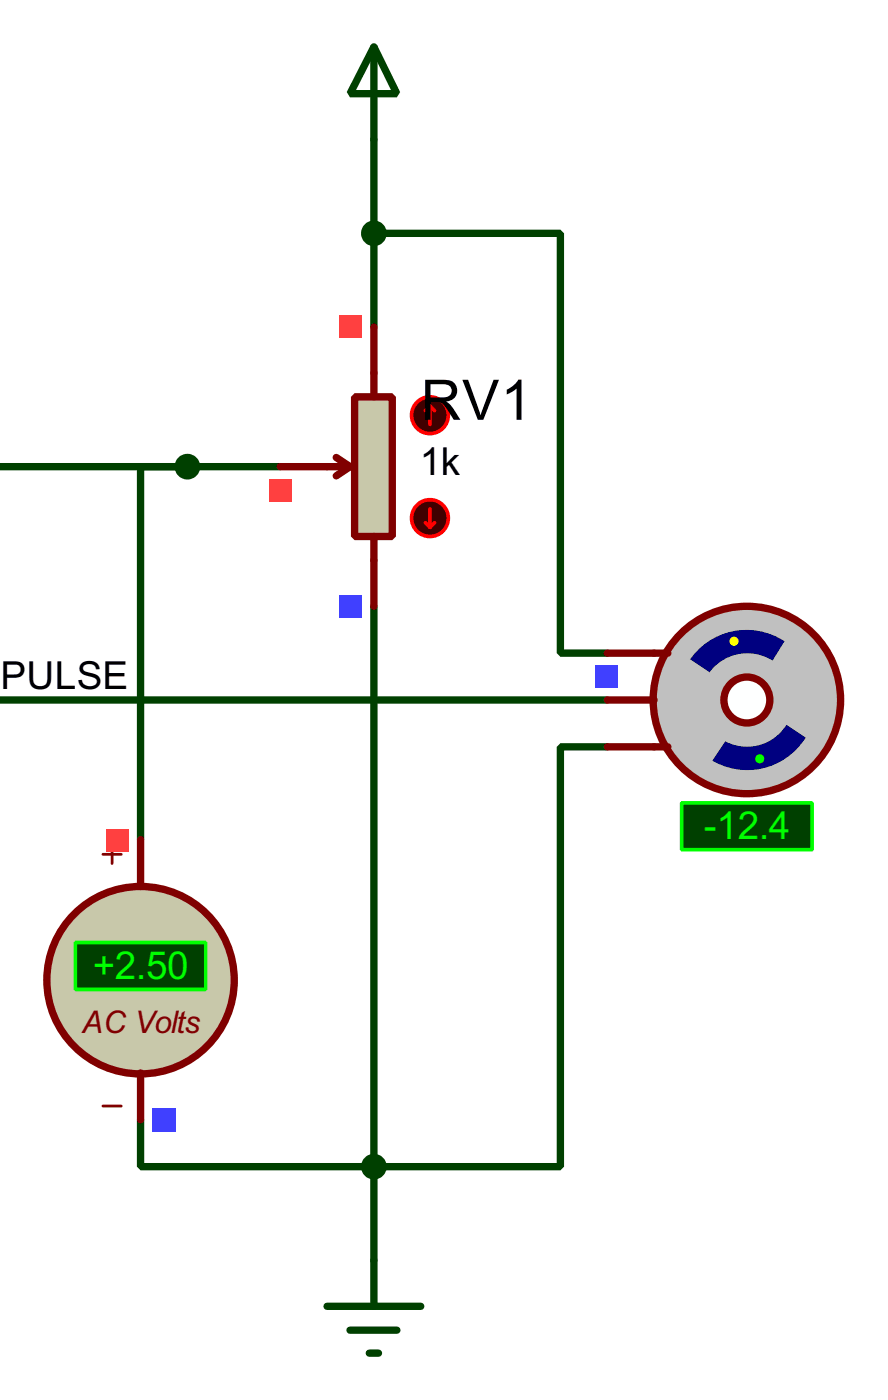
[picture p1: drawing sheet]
<svg xmlns="http://www.w3.org/2000/svg" width="48mm" height="76mm" viewBox="0 0 48 76" stroke-linecap="round" stroke-linejoin="round" font-family="sans-serif">
<path d="M20.4 12.7h10.1v22.9h2.6M20.4 7.6v10.2M-.1 38.1h33.2M0 25.4h15.3M10.2 25.4h-2.5v20.3M20.4 33v35.6M33.1 40.7h-2.6v22.8h-22.8v-2.5" fill="none" stroke="#004000" stroke-width=".4"/>
<path d="M19.3 21.6h2.1v7.6h-2.1z" fill="#c8c8aa" stroke="#800000" stroke-width=".4"/>
<path d="M20.4 17.8v3.8M15.3 25.4h3.8M18.3 24.9l.8 .5M19.1 25.4l-.8 .5M20.4 29.2v3.8" fill="none" stroke="#800000" stroke-width=".4"/>
<circle cx="23.4" cy="28.2" r="1" fill="#400000" stroke="#f00" stroke-width=".2"/>
<path d="M23.2 28.5l.2 .2M23.4 27.7v1M23.7 28.5l-.3 .2" fill="none" stroke="#f00" stroke-width=".2"/>
<circle cx="23.4" cy="22.6" r="1" fill="#400000" stroke="#f00" stroke-width=".2"/>
<path d="M23.4 22.1l.3 .3M23.4 22.1l-.2 .3M23.4 22.1v1" fill="none" stroke="#f00" stroke-width=".2"/>
<path d="M18.5 17.2h1.2v1.2h-1.2z" fill="#ff4040"/>
<path d="M18.5 32.4h1.2v1.3h-1.2z" fill="#4040ff"/>
<path d="M14.7 26.1h1.2v1.2h-1.2z" fill="#ff4040"/>
<circle cx="40.6" cy="38.1" r="5.1" fill="#c0c0c0" stroke="#800000" stroke-width=".4"/>
<circle cx="40.6" cy="38.1" r="1.25" fill="#feffff" stroke="#800000" stroke-width=".4"/>
<path d="M35.6 35.6h.8M35.6 40.7h.8" fill="none" stroke="#800000" stroke-width=".4"/>
<path d="M42.7 34.9a3.8 3.8 0 0 1 1.2 5.3l-1.1-.7a2.52 2.52 0 0 0-.7-3.5z" fill-rule="evenodd" fill="#c0c0c0" stroke="#c0c0c0" stroke-width=".4"/>
<g fill="#000080">
<path d="M39.3 40.3a2.52 2.52 0 0 0 3.5-.8l1.1 .7a3.8 3.8 0 0 1-5.3 1.1z" fill-rule="evenodd"/>
<path d="M37.9 35.4a3.7 3.7 0 0 1 4.8-.5l-.6 1.1a2.58 2.58 0 0 0-3.6 .8l-1-.7z" fill-rule="evenodd"/>
</g>
<path d="M37.5 36.1l1 .7a2.53 2.53 0 0 0 .8 3.5l-.7 1a3.8 3.8 0 0 1-1.1-5.2z" fill-rule="evenodd" fill="#c0c0c0" stroke="#c0c0c0" stroke-width=".4"/>
<circle cx="40" cy="34.9" r=".25" fill="#ff0"/>
<circle cx="41.4" cy="41.3" r=".25" fill="#0f0"/>
<path d="M37.1 43.7h7.1v2.6h-7.1z" fill="#004000" stroke="#0f0" stroke-width=".2"/>
<path d="M33.1 38.1h2.5M33.1 35.6h2.5M33.1 40.7h2.5" fill="none" stroke="#800000" stroke-width=".4"/>
<path d="M32.4 36.2h1.3v1.3h-1.3z" fill="#4040ff"/>
<circle cx="7.6" cy="53.4" r="5.1" fill="#c8c8aa" stroke="#800000" stroke-width=".4"/>
<path d="M5.6 46.5h1M6.1 46v1M5.6 60.2h1" fill="none" stroke="#800000" stroke-width=".15"/>
<path d="M4.1 51.3h7.1v2.6h-7.1z" fill="#004000" stroke="#0f0" stroke-width=".2"/>
<path d="M7.7 45.7v2.6M7.7 58.4v2.6" fill="none" stroke="#800000" stroke-width=".4"/>
<path d="M8.3 60.3h1.3v1.3h-1.3z" fill="#4040ff"/>
<path d="M5.8 45.1h1.2v1.3h-1.2z" fill="#ff4040"/>
<g fill="#004000" stroke="#004000" stroke-width=".4">
<circle cx="20.3" cy="63.5" r=".5"/>
<circle cx="20.3" cy="12.7" r=".5"/>
<circle cx="10.2" cy="25.4" r=".5"/>
</g>
<path d="M20.4 2.6l1.2 2.5h-2.5zM20.4 2.6v5M17.8 71.1h5.1M19.1 72.4h2.5M20.1 73.7h.5M20.4 68.6v2.5" fill="none" stroke="#004000" stroke-width=".4"/>
<text font-size="3.4" x="22.9" y="22.9">RV1</text>
<g font-size="2.4">
<text x="22.9" y="25.9">1k</text>
<text x="0" y="37.5">PULSE</text>
</g>
<g font-size="2.4" fill="#0f0">
<text x="38.3" y="45.7">-12.4</text>
<text x="5.1" y="53.3">+2.50</text>
</g>
<text font-size="1.9" fill="#800000" x="4.5" y="56.2">AC Volts</text>
</svg>
